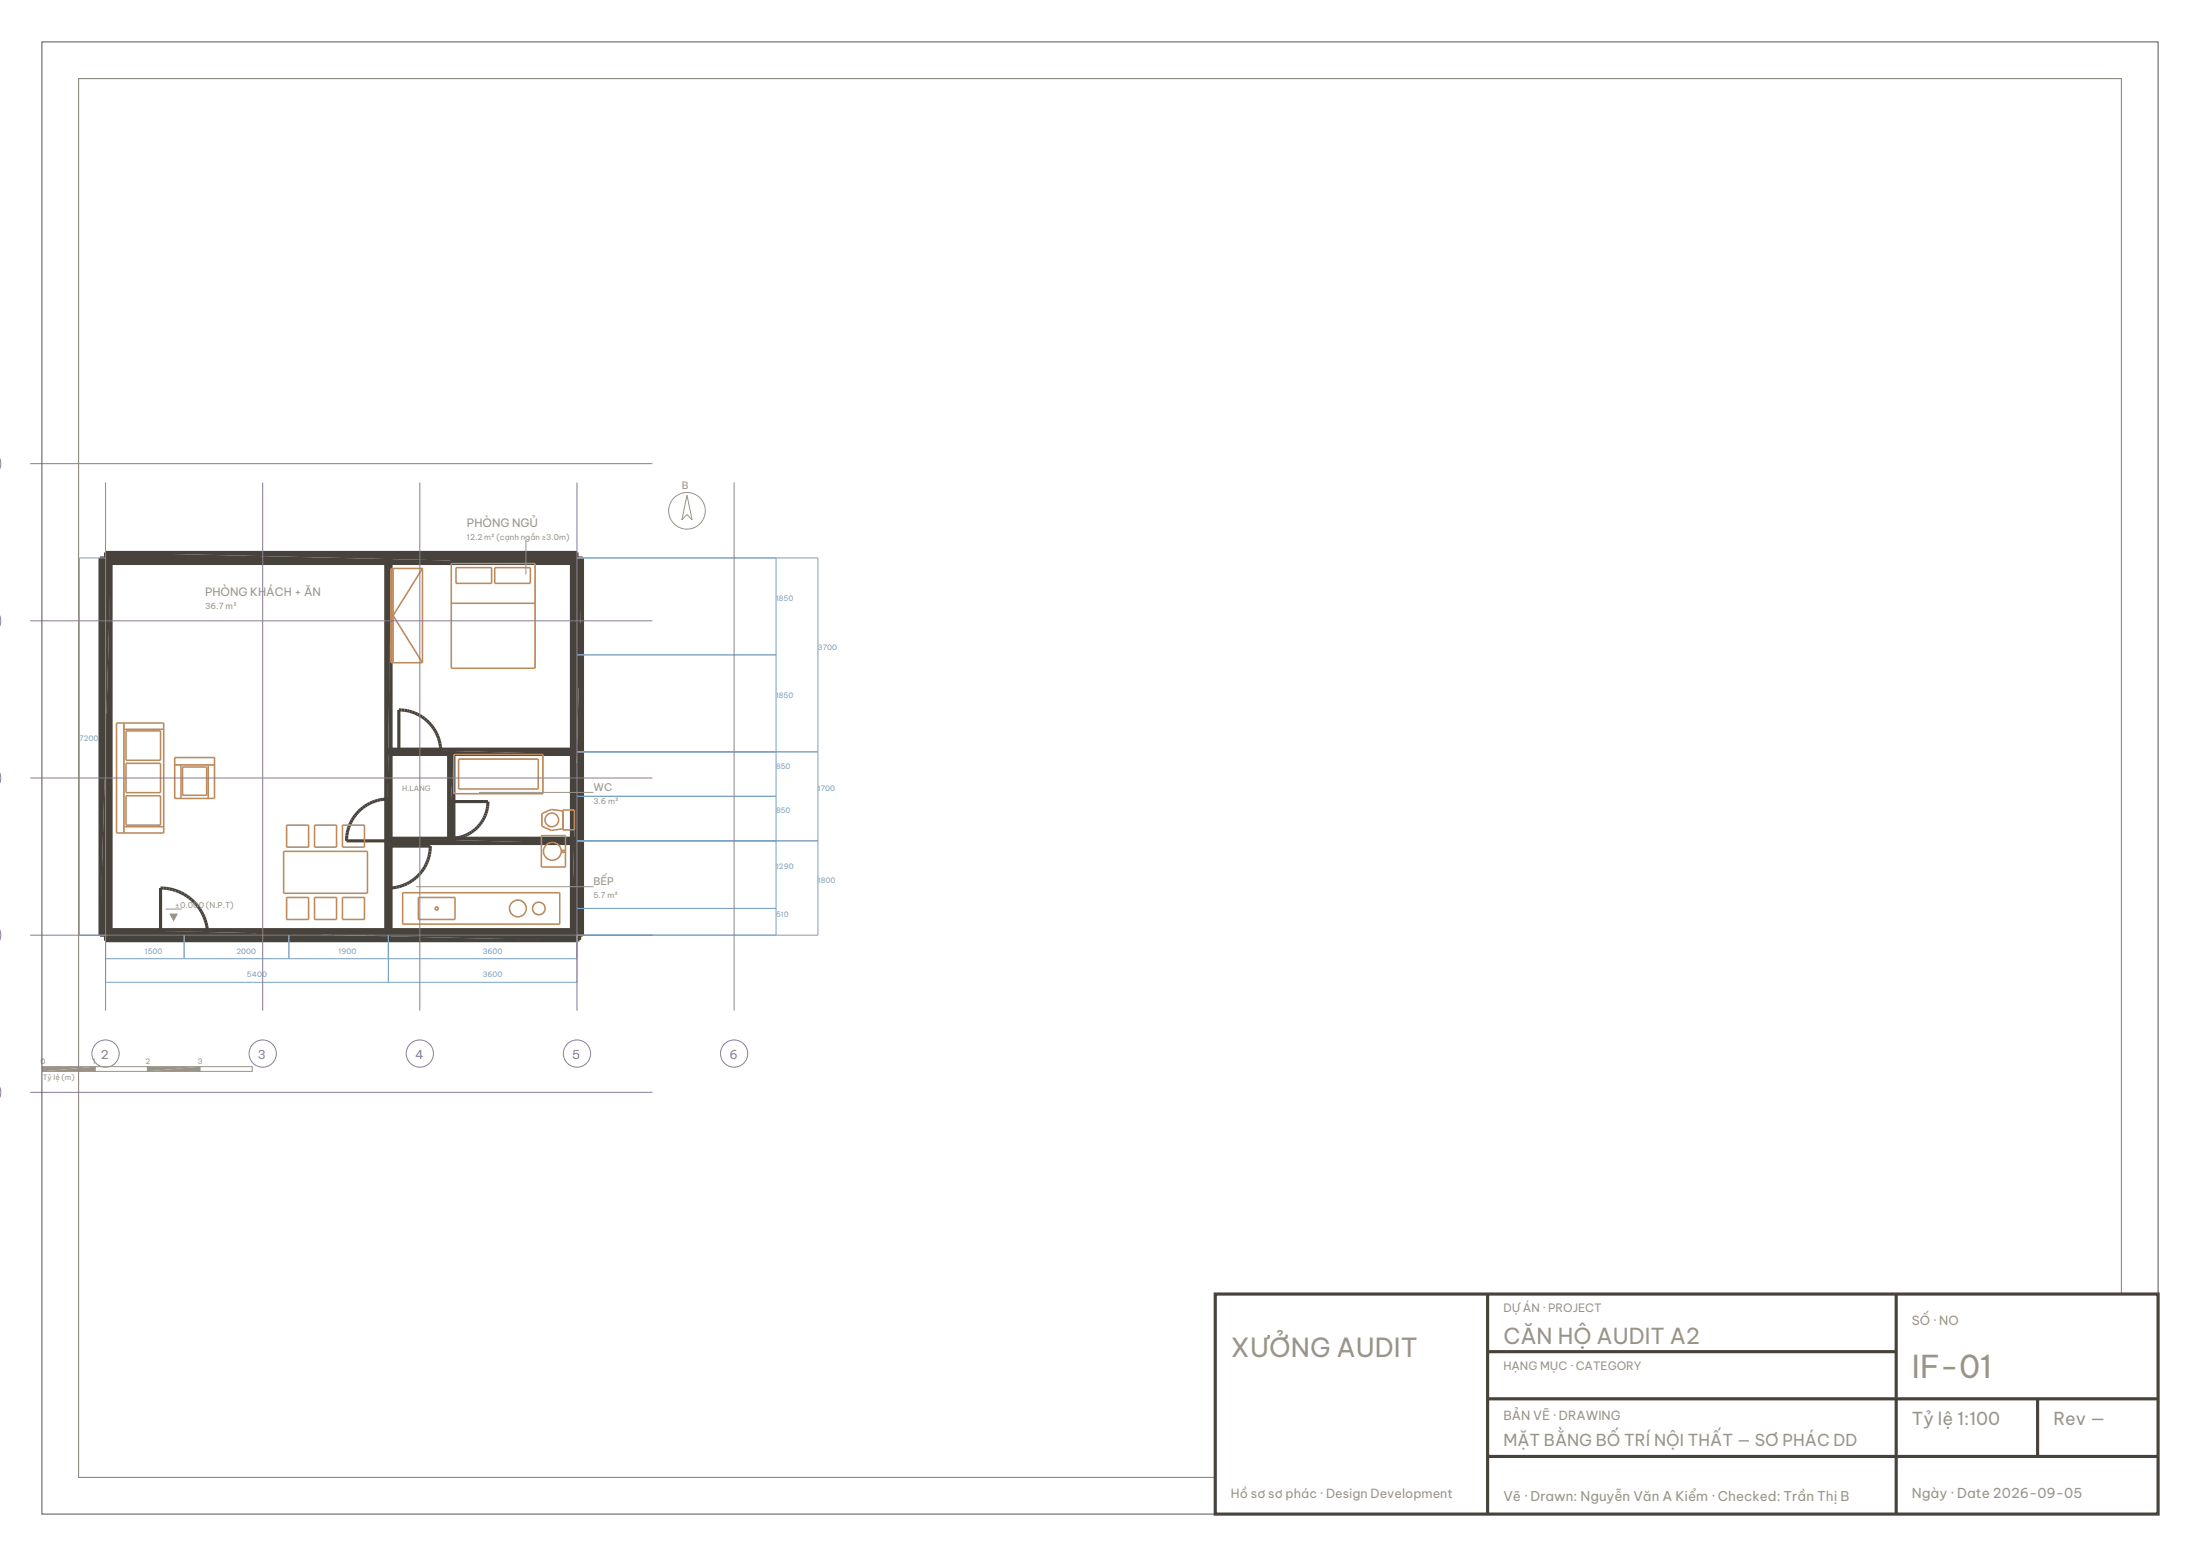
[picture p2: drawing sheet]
<svg xmlns="http://www.w3.org/2000/svg" width="420mm" height="297mm" viewBox="0 0 420 297" stroke-linecap="round" stroke-linejoin="round" font-family="sans-serif">
<path d="M15 15h390v267h-390z" fill="none" stroke="#c9c2b5" stroke-width=".2"/>
<g fill="#47423b">
<path d="M20.2 177.4h89.9v2.2z"/>
<path d="M20.2 177.4l89.9 2.2h-89.9z"/>
</g>
<path d="M20.2 177.4h89.9v2.2h-89.9z" fill="none" stroke="#47423b" stroke-width=".6" stroke-linecap="butt"/>
<g fill="#47423b">
<path d="M109.1 106.5h2.1l-2.1 72z"/>
<path d="M111.2 106.5v72h-2.1z"/>
</g>
<path d="M109.1 106.5h2.1v72h-2.1z" fill="none" stroke="#47423b" stroke-width=".6" stroke-linecap="butt"/>
<g fill="#47423b">
<path d="M20.2 105.5l89.9 2.1h-89.9z"/>
<path d="M20.2 105.5h89.9v2.1z"/>
</g>
<path d="M20.2 105.5h89.9v2.1h-89.9z" fill="none" stroke="#47423b" stroke-width=".6" stroke-linecap="butt"/>
<g fill="#47423b">
<path d="M21.2 106.5v72h-2.1z"/>
<path d="M19.1 106.5h2.1l-2.1 72z"/>
</g>
<path d="M19.1 106.5h2.1v72h-2.1z" fill="none" stroke="#47423b" stroke-width=".6" stroke-linecap="butt"/>
<g fill="#47423b">
<path d="M73.6 106.5h1l-1 72z"/>
<path d="M74.6 106.5v72h-1z"/>
</g>
<path d="M73.6 106.5h1v72h-1z" fill="none" stroke="#47423b" stroke-width=".6" stroke-linecap="butt"/>
<g fill="#47423b">
<path d="M74.2 160h35.9v1z"/>
<path d="M74.2 160l35.9 1h-35.9z"/>
</g>
<path d="M74.2 160h35.9v1h-35.9z" fill="none" stroke="#47423b" stroke-width=".6" stroke-linecap="butt"/>
<g fill="#47423b">
<path d="M74.2 143h35.9v1z"/>
<path d="M74.2 143l35.9 1h-35.9z"/>
</g>
<path d="M74.2 143h35.9v1h-35.9z" fill="none" stroke="#47423b" stroke-width=".6" stroke-linecap="butt"/>
<g fill="#47423b">
<path d="M85.6 143.5h1l-1 17z"/>
<path d="M86.6 143.5v17h-1z"/>
</g>
<g fill="none" stroke="#47423b" stroke-width=".6" stroke-linecap="butt">
<path d="M86.2 106h11.9v1h-11.9zM86.2 106.5h11.9M109.7 119h.9v12h-.9zM110.1 119v12M19.6 136.5h1.1v12h-1.1zM20.2 136.5v12M76.1 135.5a8 8 0 0 1 8 8h-8zM68.5 154.8a8 8 0 0 1 5.7-2.3v8h-8.1a8 8 0 0 1 2.4-5.7zM85.6 143.5h1v17h-1zM86.2 153h6.9a7 7 0 0 1-6.9 7zM109.7 146h.9v12h-.9zM110.1 146v12"/>
<path d="M30.6 169.5a9 9 0 0 1 9 9h-9zM49.1 178.5h12M49.1 178h12v1h-12zM74.2 161.5h7.9a8 8 0 0 1-7.9 8zM109.7 167.4h.9v12h-.9zM110.1 167.4v12"/>
</g>
<g fill="none" stroke="#bf8a59" stroke-width=".3">
<path d="M75.1 108.5v18M80.6 108.5v18M80.6 108.5h-6v18h6M80.6 108.5l-5.5 9 5.5 9M86.2 107.6h15.9v19.9h-15.9zM86.2 115.2h15.9M87 108.3h6.8v3.1h-6.8zM94.4 108.3h6.8v3.1h-6.8zM22.2 138h9.1v21h-9.1zM23.6 138v21M23.6 139.2h7.7M24 139.5h6.6v5.6h-6.6z"/>
<path d="M23.6 157.8h7.7M24 145.7h6.6v5.6h-6.6zM24 151.9h6.6v5.6h-6.6zM33.3 144.6h7.7v7.8h-7.7zM33.3 146h7.7M34.5 146v6.4M34.8 146.4h4.7v5.4h-4.7zM39.7 146v6.4M54.7 157.5h4.2v4.2h-4.2zM60.1 157.5h4.2v4.2h-4.2zM65.4 157.5h4.2v4.2h-4.2zM86.6 144h17.1v7.5h-17.1z"/>
<path d="M87.6 144.9h15.2v5.7h-15.2zM103.4 159.5h4.5v6h-4.5zM107.4 154.6h2.3v3.8h-2.3zM107.4 154.8l-2.1-.3-1.9 .8v2.4l1.9 .8 2.1-.3M54.2 162.5h15.9v8h-15.9zM54.7 171.3h4.2v4.2h-4.2zM60.1 171.3h4.2v4.2h-4.2zM65.4 171.3h4.2v4.2h-4.2zM76.9 170.4h30v6h-30zM79.9 171.3h7v4.2h-7z"/>
<circle cx="105.3" cy="156.5" r="1.3"/>
<circle cx="83.4" cy="173.4" r=".3"/>
<circle cx="98.9" cy="173.4" r="1.6"/>
<circle cx="102.9" cy="173.4" r="1.2"/>
<circle cx="105.4" cy="162.5" r="1.7"/>
<circle cx="107.6" cy="162.5" r=".22"/>
</g>
<path d="M100.4 103.2v6.5M91.4 151.3h21.9M79.5 169.3h33.8" fill="none" stroke="#999487" stroke-width=".19"/>
<path d="M32.3 174.4h1.7l-.8 1.5z" fill="#999487"/>
<g fill="none" stroke="#999487" stroke-width=".19">
<path d="M131.2 94.5l.9 4.7-.9-1-1 1zM31.6 173.5h3.1"/>
<circle cx="131.1" cy="97.5" r="3.5"/>
</g>
<path d="M20.2 106.5h-5.1v72h5.1v9h89.9v-9h46v-72h-46M148.2 106.5v72M110.1 125h38.1M110.1 143.5h46M110.1 152h38.1M35.1 178.5v4.5M55.1 178.5v4.5M74.2 178.5v9M110.1 160.5h46M110.1 173.4h38.1M20.2 183h89.9" fill="none" stroke="#7aa3c4" stroke-width=".19"/>
<g fill="none" stroke="#8a7a99" stroke-width=".19">
<path d="M-.1 87.5a2.42 2.42 0 0 1 0 2M5.8 88.5h118.7M20.2 92.1v100.8M50.2 92.1v100.8M80.2 92.1v100.8M110.1 92.1v100.8M140.2 92.1v100.8M-.1 117.5a2.42 2.42 0 0 1 0 2M5.8 118.5h118.7M-.1 147.5a2.42 2.42 0 0 1 0 2M5.8 148.5h118.7M-.1 177.5a2.42 2.42 0 0 1 0 2"/>
<path d="M5.8 178.5h118.7M-.1 207.5a2.42 2.42 0 0 1 0 2M5.8 208.5h118.7"/>
<circle cx="20.1" cy="201.1" r="2.6"/>
<circle cx="50.1" cy="201.1" r="2.6"/>
<circle cx="80.1" cy="201.1" r="2.6"/>
<circle cx="110.1" cy="201.1" r="2.6"/>
<circle cx="140.1" cy="201.1" r="2.6"/>
</g>
<g fill="#999487">
<path d="M8.1 204.5l10-.9v.9z"/>
<path d="M8.1 203.6h10l-10 .9z"/>
</g>
<path d="M8.1 203.6h10v.9h-10zM18.1 203.6h10v.9h-10z" fill="none" stroke="#999487" stroke-width=".19"/>
<g fill="#999487">
<path d="M28.1 204.5l10-.9v.9z"/>
<path d="M28.1 203.6h10l-10 .9z"/>
</g>
<path d="M28.1 203.6h10v.9h-10zM38.1 203.6h10.1v.9h-10.1z" fill="none" stroke="#999487" stroke-width=".19"/>
<path d="M15 15h390v267h-390z" fill="none" stroke="#8c8780" stroke-width=".19"/>
<path d="M8 8h404v281h-404z" fill="none" stroke="#545454" stroke-width=".19"/>
<path d="M232 247h180v42h-180z" fill="#fff"/>
<path d="M232 247h180v42h-180zM284 247v42M284 258h78M362 247v42M284 267h128M284 278h128M389 267v11" fill="none" stroke="#47423b" stroke-width=".6" stroke-linecap="butt"/>
<text font-size="6" fill="#9a9488" x="365" y="263">IF-01</text>
<text font-size="5" fill="#9a9488" x="235" y="259">XƯỞNG AUDIT</text>
<text font-size="4.2" fill="#9a9488" x="287" y="256.5">CĂN HỘ AUDIT A2</text>
<g font-size="3.4" fill="#9a9488">
<text x="365" y="272">Tỷ lệ 1:100</text>
<text x="392" y="272">Rev —</text>
</g>
<text font-size="3.1" fill="#9a9488" x="287" y="276">MẶT BẰNG BỐ TRÍ NỘI THẤT — SƠ PHÁC DD</text>
<g font-size="2.6" fill="#9a9488">
<text x="287" y="286.5">Vẽ · Drawn: Nguyễn Văn A Kiểm · Checked: Trần Thị B</text>
<text x="365" y="286">Ngày · Date 2026-09-05</text>
</g>
<g font-size="2.4" fill="#9a9488">
<text x="365" y="253">SỐ · NO</text>
<text x="287" y="271">BẢN VẼ · DRAWING</text>
<text x="235" y="286">Hồ sơ sơ phác · Design Development</text>
</g>
<g font-size="2.3" fill="#8a7a9a">
<text x="19.2" y="202.1">2</text>
<text x="49.2" y="202.1">3</text>
<text x="79.2" y="202.1">4</text>
<text x="109.2" y="202.1">5</text>
<text x="139.2" y="202.1">6</text>
</g>
<g font-size="2.2" fill="#9a9488">
<text x="89.2" y="100.6">PHÒNG NGỦ</text>
<text x="39.2" y="113.7">PHÒNG KHÁCH + ĂN</text>
<text x="287" y="250.5">DỰ ÁN · PROJECT</text>
<text x="287" y="261.5">HẠNG MỤC · CATEGORY</text>
</g>
<g font-size="2" fill="#9a9488">
<text x="113.3" y="151">WC</text>
<text x="113.3" y="169">BẾP</text>
</g>
<text font-size="1.9" fill="#9a9488" x="130.2" y="93.4">B</text>
<text font-size="1.6" fill="#9a9488" x="39.2" y="116.2">36.7 m²</text>
<g font-size="1.5" fill="#9a9488">
<text x="89.2" y="103.2">12.2 m² (cạnh ngắn ≥3.0m)</text>
<text x="113.3" y="153.5">3.6 m²</text>
<text x="33.4" y="173.3">±0.000 (N.P.T)</text>
<text x="113.3" y="171.5">5.7 m²</text>
</g>
<g font-size="1.4" fill="#7aa2c4">
<text x="148.2" y="114.7">1850</text>
<text x="156.1" y="124">3700</text>
<text x="148.2" y="133.3">1850</text>
<text x="15.1" y="141.5">7200</text>
<text x="148.2" y="146.8">850</text>
<text x="148.2" y="155.2">850</text>
<text x="156.1" y="151">1700</text>
<text x="148.2" y="166">1290</text>
<text x="156.1" y="168.5">1800</text>
<text x="148.2" y="175">510</text>
<text x="27.6" y="182">1500</text>
<text x="45.2" y="182">2000</text>
<text x="64.6" y="182">1900</text>
<text x="92.1" y="182">3600</text>
<text x="47.2" y="186.5">5400</text>
<text x="92.1" y="186.5">3600</text>
</g>
<g font-size="1.4" fill="#9a9488">
<text x="76.7" y="151">H.LANG</text>
<text x="7.8" y="203">0</text>
<text x="17.7" y="203">1</text>
<text x="27.7" y="203">2</text>
<text x="37.7" y="203">3</text>
<text x="8.1" y="206.1">Tỷ lệ (m)</text>
</g>
</svg>
